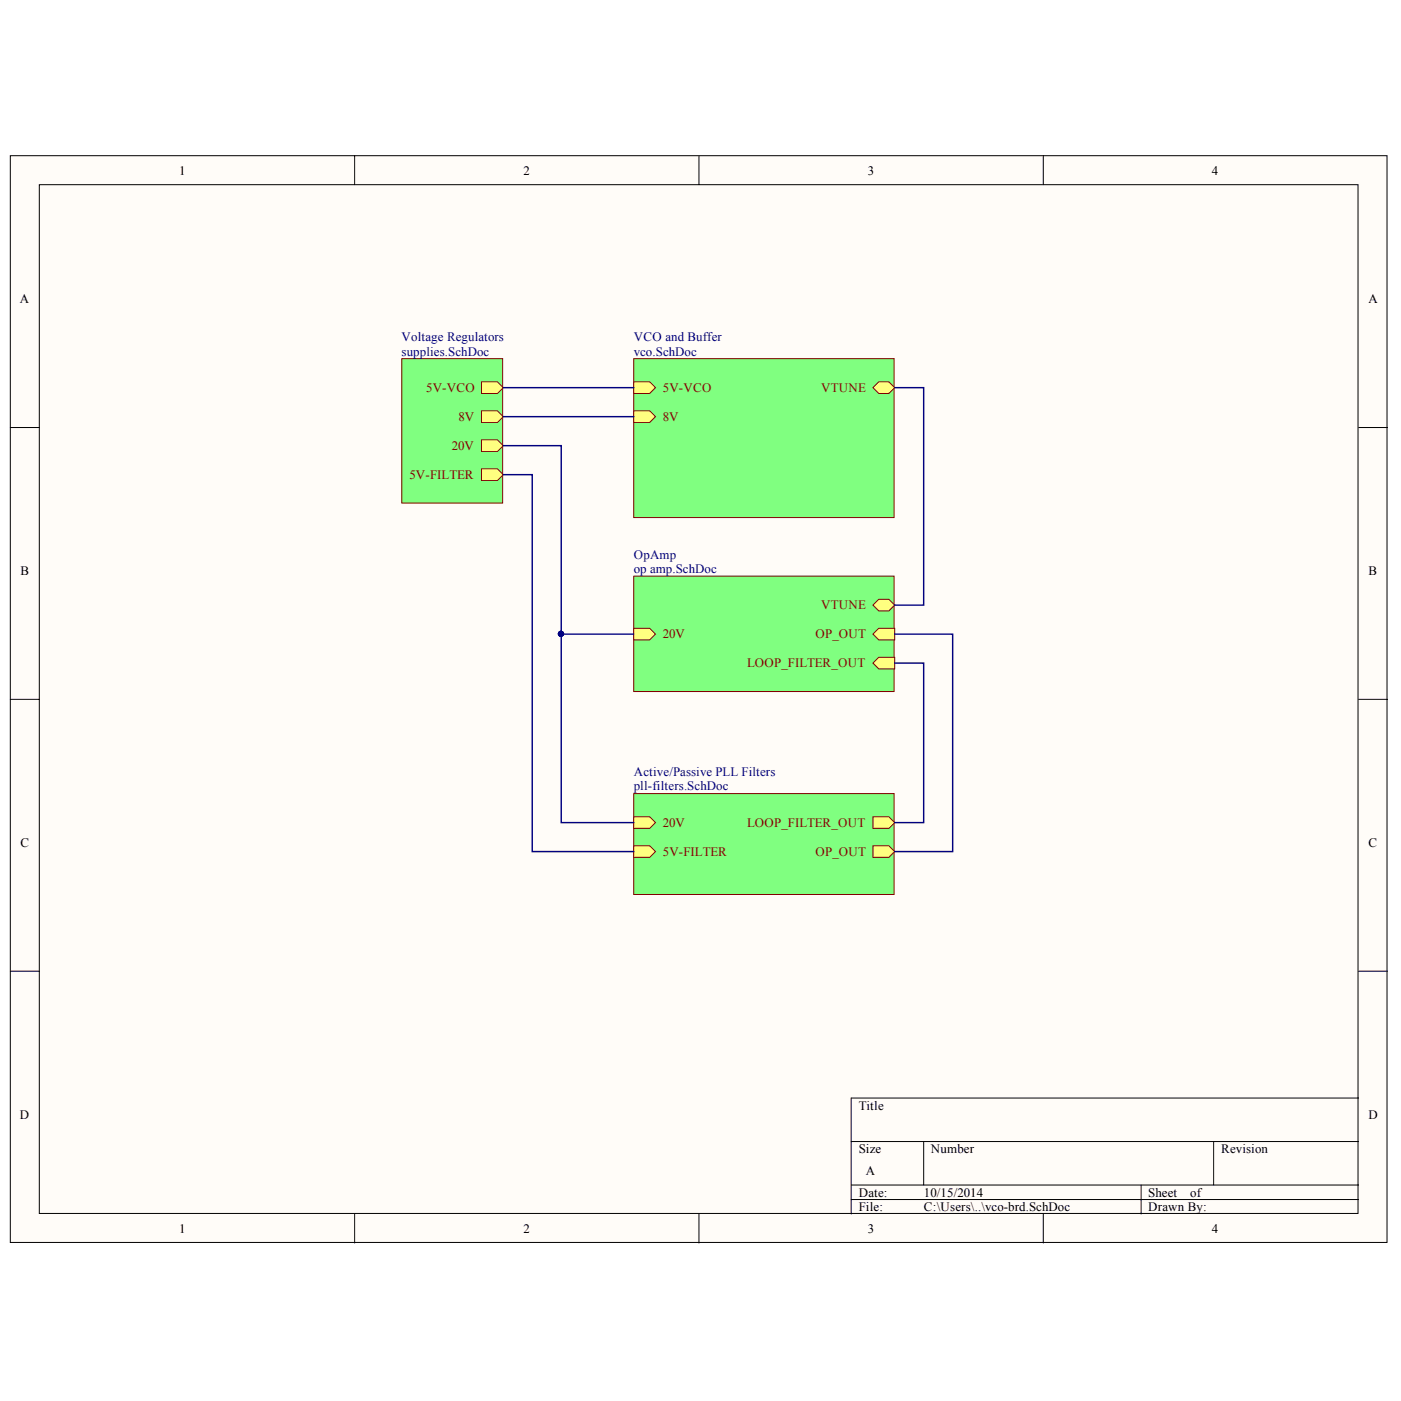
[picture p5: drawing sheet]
<svg xmlns="http://www.w3.org/2000/svg" width="92mm" height="92mm" viewBox="0 0 92 92" stroke-linecap="round" stroke-linejoin="round" font-family="sans-serif">
<g fill="#fffcf8" stroke="#000" stroke-width=".07">
<path d="M.7 10.2h90.5v71.5h-90.5z"/>
<path d="M2.6 12.1h86.7v67.6h-86.7z"/>
</g>
<g fill="none" stroke="#000" stroke-width=".07">
<path d="M23.3 10.2v1.9M45.9 10.2v1.9M68.6 10.2v1.9M.7 28.1h1.9M89.3 28.1h1.9M.7 46h1.9M89.3 46h1.9M.7 63.8h1.9M23.3 79.8v1.9M45.9 79.8v1.9M55.9 75h33.4M55.9 77.9h33.4"/>
<path d="M55.9 78.8h33.4M60.7 75v2.9M68.6 79.8v1.9M75 77.9v1.9M79.8 75v2.9M89.3 63.8h1.9M89.3 72.2h-33.4v7.6"/>
</g>
<path d="M26.4 23.6h6.6v9.5h-6.6z" fill="#80ff80" stroke="#800000" stroke-width=".07"/>
<g fill="#ffff80" stroke="#800000" stroke-width=".07">
<path d="M31.6 25.1h1.1l.4 .4-.4 .4h-1.1z" fill-rule="evenodd"/>
<path d="M31.6 27h1.1l.4 .4-.4 .4h-1.1z" fill-rule="evenodd"/>
<path d="M31.6 28.9h1.1l.4 .4-.4 .4h-1.1z" fill-rule="evenodd"/>
<path d="M31.6 30.8h1.1l.4 .4-.4 .4h-1.1z" fill-rule="evenodd"/>
</g>
<path d="M41.6 23.6h17.2v10.4h-17.2z" fill="#80ff80" stroke="#800000" stroke-width=".07"/>
<g fill="#ffff80" stroke="#800000" stroke-width=".07">
<path d="M41.6 25.1h1.1l.4 .4-.4 .4h-1.1z" fill-rule="evenodd"/>
<path d="M41.6 27h1.1l.4 .4-.4 .4h-1.1z" fill-rule="evenodd"/>
<path d="M57.4 25.5l.4-.4h.6l.4 .4-.4 .4h-.6z" fill-rule="evenodd"/>
</g>
<path d="M33.1 25.5h8.5M33.1 27.4h8.5" fill="none" stroke="#000080" stroke-width=".1"/>
<path d="M41.6 37.9h17.2v7.5h-17.2z" fill="#80ff80" stroke="#800000" stroke-width=".07"/>
<g fill="#ffff80" stroke="#800000" stroke-width=".07">
<path d="M41.6 41.3h1.1l.4 .4-.4 .4h-1.1z" fill-rule="evenodd"/>
<path d="M57.4 39.8l.4-.4h.6l.4 .4-.4 .4h-.6z" fill-rule="evenodd"/>
<path d="M57.4 43.6l.4-.4h1v.8h-1z" fill-rule="evenodd"/>
<path d="M57.4 41.7l.4-.4h1v.8h-1z" fill-rule="evenodd"/>
</g>
<path d="M41.6 52.2h17.2v6.6h-17.2z" fill="#80ff80" stroke="#800000" stroke-width=".07"/>
<g fill="#ffff80" stroke="#800000" stroke-width=".07">
<path d="M41.6 55.6h1.1l.4 .4-.4 .3h-1.1z" fill-rule="evenodd"/>
<path d="M41.6 53.7h1.1l.4 .4-.4 .3h-1.1z" fill-rule="evenodd"/>
<path d="M57.4 53.7h1l.4 .4-.4 .3h-1z" fill-rule="evenodd"/>
<path d="M57.4 55.6h1l.4 .4-.4 .3h-1z" fill-rule="evenodd"/>
</g>
<path d="M33.1 29.3h3.8v12.4M33.1 31.2h1.9v24.8h6.6M58.8 25.5h1.9v14.3h-1.9M36.9 41.7v12.4h4.7M36.9 41.7h4.7M58.8 43.6h1.9v10.5h-1.9M58.8 41.7h3.8v14.3h-3.8" fill="none" stroke="#000080" stroke-width=".1"/>
<circle cx="36.9" cy="41.7" r=".17" fill="#000080" stroke="#000080" stroke-width=".07"/>
<g font-size=".8">
<text x="11.8" y="11.5">1</text>
<text x="34.4" y="11.5">2</text>
<text x="57" y="11.5">3</text>
<text x="79.7" y="11.5">4</text>
<text x="1.3" y="19.9">A</text>
<text x="89.9" y="19.9">A</text>
<text x="1.4" y="37.8">B</text>
<text x="89.9" y="37.8">B</text>
<text x="1.4" y="55.7">C</text>
<text x="89.9" y="55.7">C</text>
<text x="1.3" y="73.5">D</text>
<text x="56.4" y="72.9">Title</text>
<text x="56.4" y="75.8">Size</text>
<text x="56.9" y="77.2">A</text>
<text x="61.2" y="75.8">Number</text>
<text x="80.2" y="75.8">Revision</text>
<text x="89.9" y="73.5">D</text>
<text x="11.8" y="81">1</text>
<text x="34.4" y="81">2</text>
<text x="56.4" y="78.6">Date:</text>
<text x="56.4" y="79.6">File:</text>
<text x="57" y="81">3</text>
<text x="60.7" y="78.6">10/15/2014</text>
<text x="60.7" y="79.6">C:\Users\..\vco-brd.SchDoc</text>
<text x="75.5" y="78.6">Sheet</text>
<text x="75.5" y="79.6">Drawn By:</text>
<text x="78.2" y="78.6">of</text>
<text x="79.7" y="81">4</text>
</g>
<g font-size=".8" fill="#000080">
<text x="26.4" y="22.4">Voltage Regulators</text>
<text x="26.4" y="23.4">supplies.SchDoc</text>
<text x="41.6" y="22.4">VCO and Buffer</text>
<text x="41.6" y="23.4">vco.SchDoc</text>
<text x="41.6" y="36.7">OpAmp</text>
<text x="41.6" y="37.7">op amp.SchDoc</text>
<text x="41.6" y="51">Active/Passive PLL Filters</text>
<text x="41.6" y="51.9">pll-filters.SchDoc</text>
</g>
<g font-size=".8" fill="#800000">
<text x="28" y="25.8">5V-VCO</text>
<text x="29.7" y="29.6">20V</text>
<text x="30.1" y="27.7">8V</text>
<text x="43.6" y="25.8">5V-VCO</text>
<text x="43.6" y="27.7">8V</text>
<text x="54" y="25.8">VTUNE</text>
<text x="26.9" y="31.5">5V-FILTER</text>
<text x="43.6" y="42">20V</text>
<text x="53.6" y="42">OP_OUT</text>
<text x="54" y="40">VTUNE</text>
<text x="49.1" y="43.9">LOOP_FILTER_OUT</text>
<text x="43.6" y="56.3">5V-FILTER</text>
<text x="43.6" y="54.4">20V</text>
<text x="49.1" y="54.4">LOOP_FILTER_OUT</text>
<text x="53.6" y="56.3">OP_OUT</text>
</g>
</svg>
